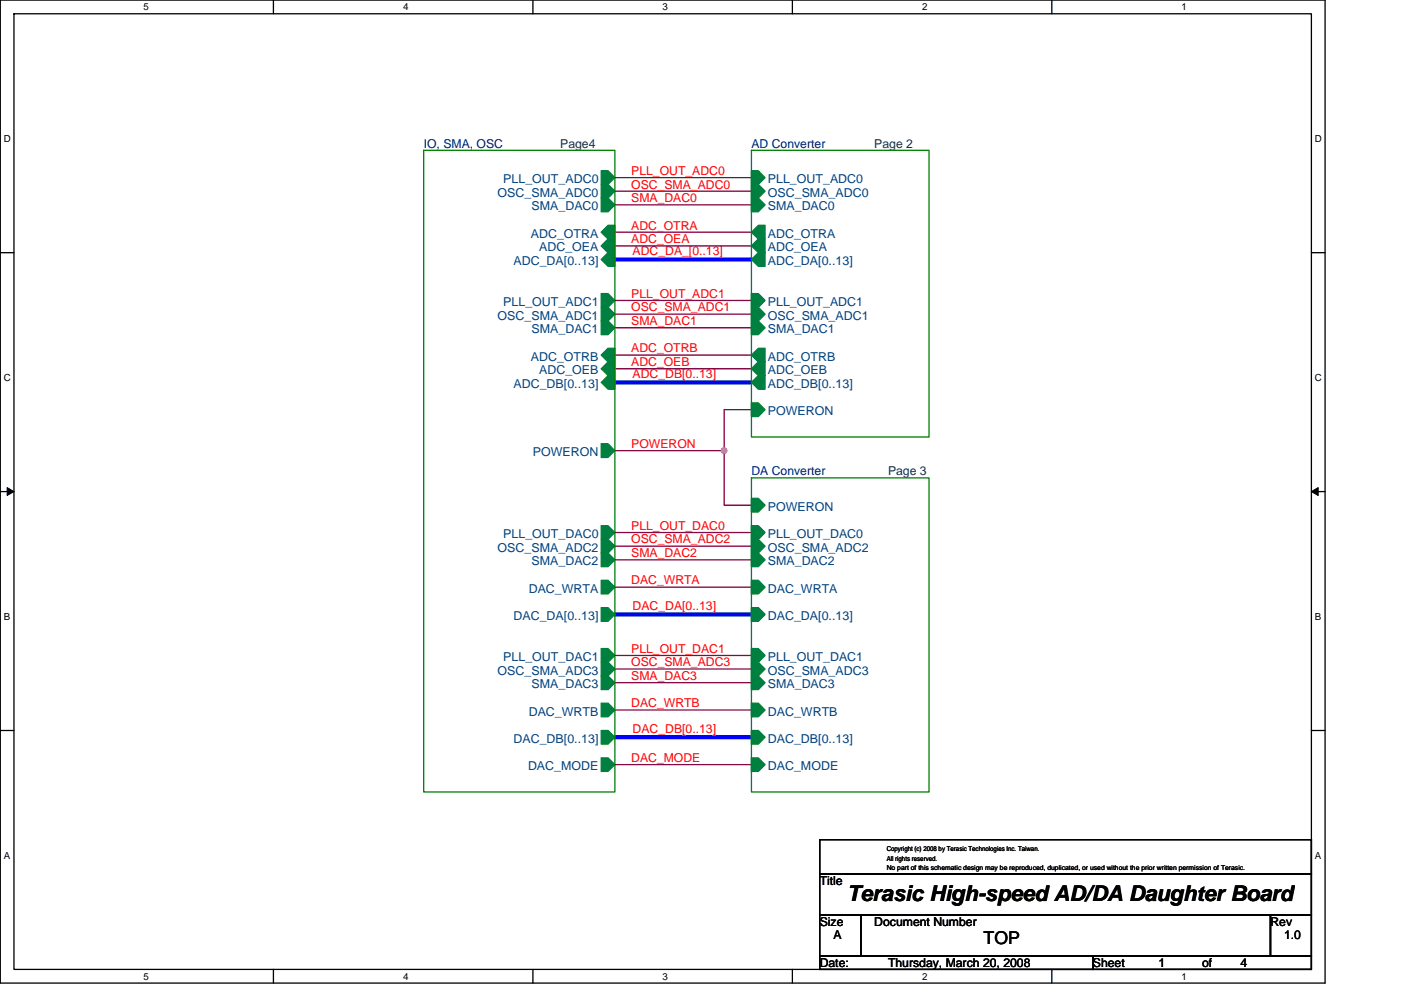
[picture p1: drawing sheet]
<svg xmlns="http://www.w3.org/2000/svg" width="297mm" height="210mm" viewBox="0 0 297 210" stroke-linecap="round" stroke-linejoin="round" font-family="sans-serif">
<path d="M.1 0h280.8v208.5h-280.8zM3 2.9h275v202.7h-275z" fill="none" stroke="#000" stroke-width=".28"/>
<g fill="#fff">
<path d="M30.5 .3h1.1v2.3h-1.1z"/>
<path d="M30.5 205.9h1.1v2.3h-1.1z"/>
</g>
<path d="M58 0v2.9M58 205.6v2.9" fill="none" stroke="#000" stroke-width=".28"/>
<g fill="#fff">
<path d="M85.5 .3h1.1v2.3h-1.1z"/>
<path d="M85.5 205.9h1.1v2.3h-1.1z"/>
</g>
<path d="M113 0v2.9M113 205.6v2.9" fill="none" stroke="#000" stroke-width=".28"/>
<g fill="#fff">
<path d="M140.5 .3h1.1v2.3h-1.1z"/>
<path d="M140.5 205.9h1.1v2.3h-1.1z"/>
</g>
<path d="M168 0v2.9M168 205.6v2.9" fill="none" stroke="#000" stroke-width=".28"/>
<g fill="#fff">
<path d="M195.5 .3h1.2v2.3h-1.2z"/>
<path d="M195.5 205.9h1.2v2.3h-1.2z"/>
</g>
<path d="M223 0v2.9M223 205.6v2.9" fill="none" stroke="#000" stroke-width=".28"/>
<g fill="#fff">
<path d="M250.5 .3h1.2v2.3h-1.2z"/>
<path d="M250.5 205.9h1.2v2.3h-1.2z"/>
<path d="M.8 28.3h1.5v2.3h-1.5z"/>
<path d="M278.8 28.3h1.5v2.3h-1.5z"/>
<path d="M.8 78.9h1.5v2.3h-1.5z"/>
<path d="M278.8 78.9h1.5v2.3h-1.5z"/>
</g>
<path d="M.1 53.6h2.9M278 53.6h2.9" fill="none" stroke="#000" stroke-width=".28"/>
<g fill="#fff">
<path d="M.8 129.6h1.4v2.3h-1.4z"/>
<path d="M278.8 129.6h1.4v2.3h-1.4z"/>
</g>
<path d="M.1 104.3h2.9M278 104.3h2.9" fill="none" stroke="#000" stroke-width=".28"/>
<path d="M1.5 103.4l1.5 .9-1.5 .8zM278 104.3l1.5-.9v1.7z" fill="#000" stroke="#000" stroke-width=".21"/>
<g fill="#fff">
<path d="M.8 180.3h1.4v2.3h-1.4z"/>
<path d="M278.8 180.3h1.4v2.3h-1.4z"/>
</g>
<path d="M.1 154.9h2.9M278 154.9h2.9M173.8 178.1h104.2v7.2h-104.2zM173.8 194h8.7v8.7h-8.7zM173.8 185.3h104.2v8.7h-104.2zM182.5 194h86.9v8.7h-86.9zM269.4 194h8.6v8.7h-8.6zM173.8 202.7h57.9v2.9h-57.9zM231.7 202.7h46.3v2.9h-46.3z" fill="none" stroke="#000" stroke-width=".28"/>
<g fill="none" stroke="#800040" stroke-width=".28">
<path d="M130.4 37.7h28.9M130.4 49.3h28.9M130.4 40.6h28.9M130.4 43.5h28.9M130.4 52.2h28.9M130.4 75.3h28.9M130.4 63.7h28.9M130.4 66.6h28.9M130.4 69.5h28.9M130.4 78.2h28.9M130.4 95.6h23.1M153.5 95.6v11.6h5.8"/>
<path d="M159.3 86.9h-5.8v8.7M130.4 115.8h28.9M130.4 112.9h28.9M130.4 118.7h28.9M130.4 124.5h28.9M130.4 139h28.9M130.4 150.6h28.9M130.4 141.9h28.9M130.4 144.8h28.9M130.4 162.2h28.9"/>
</g>
<path d="M130.4 55h28.9M130.4 81.1h28.9M130.4 130.3h28.9M130.4 156.4h28.9" fill="none" stroke="#00f" stroke-width=".87"/>
<circle cx="153.5" cy="95.6" r=".57" fill="#f0f" stroke="#f0f" stroke-width=".28"/>
<g fill="#008040" stroke="#008040" stroke-width=".28">
<path d="M159.3 81.1l1.5-1.4h1.4v2.8h-1.4z" fill-rule="evenodd"/>
<path d="M159.3 55l1.5-1.4h1.4v2.9h-1.4z" fill-rule="evenodd"/>
<path d="M159.3 42h1.5l1.4 1.5-1.4 1.4h-1.5z" fill-rule="evenodd"/>
<path d="M159.3 68.1h1.5l1.4 1.4-1.4 1.5h-1.5z" fill-rule="evenodd"/>
<path d="M159.3 39.1h1.5l1.4 1.5-1.4 1.4h-1.5z" fill-rule="evenodd"/>
<path d="M159.3 36.2h1.5l1.4 1.5-1.4 1.4h-1.5z" fill-rule="evenodd"/>
<path d="M159.3 65.2h1.5l1.4 1.4-1.4 1.5h-1.5z" fill-rule="evenodd"/>
<path d="M159.3 62.3h1.5l1.4 1.4-1.4 1.5h-1.5z" fill-rule="evenodd"/>
<path d="M159.3 75.3l1.5-1.4h1.4v2.9h-1.4z" fill-rule="evenodd"/>
<path d="M159.3 49.3l1.5-1.5h1.4v2.9h-1.4z" fill-rule="evenodd"/>
<path d="M159.3 85.4h1.5l1.4 1.5-1.4 1.4h-1.5z" fill-rule="evenodd"/>
<path d="M159.3 52.2l1.5-1.5h1.4v2.9h-1.4z" fill-rule="evenodd"/>
<path d="M159.3 78.2l1.5-1.4h1.4v2.9h-1.4z" fill-rule="evenodd"/>
<path d="M159.3 128.9h1.5l1.4 1.4-1.4 1.5h-1.5z" fill-rule="evenodd"/>
<path d="M159.3 154.9h1.5l1.4 1.5-1.4 1.4h-1.5z" fill-rule="evenodd"/>
<path d="M159.3 160.7h1.5l1.4 1.5-1.4 1.4h-1.5z" fill-rule="evenodd"/>
<path d="M159.3 149.1h1.5l1.4 1.5-1.4 1.4h-1.5z" fill-rule="evenodd"/>
<path d="M159.3 123.1h1.5l1.4 1.4-1.4 1.5h-1.5z" fill-rule="evenodd"/>
<path d="M159.3 111.5h1.5l1.4 1.4-1.4 1.5h-1.5z" fill-rule="evenodd"/>
<path d="M159.3 137.6h1.5l1.4 1.4-1.4 1.5h-1.5z" fill-rule="evenodd"/>
<path d="M159.3 117.3h1.5l1.4 1.4-1.4 1.5h-1.5z" fill-rule="evenodd"/>
<path d="M159.3 143.4h1.5l1.4 1.4-1.4 1.5h-1.5z" fill-rule="evenodd"/>
<path d="M159.3 114.4h1.5l1.4 1.4-1.4 1.5h-1.5z" fill-rule="evenodd"/>
<path d="M159.3 140.5h1.5l1.4 1.4-1.4 1.5h-1.5z" fill-rule="evenodd"/>
<path d="M159.3 105.7h1.5l1.4 1.5-1.4 1.4h-1.5z" fill-rule="evenodd"/>
<path d="M127.5 123.1h1.4l1.5 1.4-1.5 1.5h-1.4z" fill-rule="evenodd"/>
<path d="M127.5 149.1h1.4l1.5 1.5-1.5 1.4h-1.4z" fill-rule="evenodd"/>
<path d="M127.5 160.7h1.4l1.5 1.5-1.5 1.4h-1.4z" fill-rule="evenodd"/>
<path d="M127.5 111.5h1.4l1.5 1.4-1.5 1.5h-1.4z" fill-rule="evenodd"/>
<path d="M127.5 137.6h1.4l1.5 1.4-1.5 1.5h-1.4z" fill-rule="evenodd"/>
<path d="M127.5 42h1.4l1.5 1.5-1.5 1.4h-1.4z" fill-rule="evenodd"/>
<path d="M127.5 36.2h1.4l1.5 1.5-1.5 1.4h-1.4z" fill-rule="evenodd"/>
<path d="M127.5 68.1h1.4l1.5 1.4-1.5 1.5h-1.4z" fill-rule="evenodd"/>
<path d="M127.5 39.1h1.4l1.5 1.5-1.5 1.4h-1.4z" fill-rule="evenodd"/>
<path d="M127.5 62.3h1.4l1.5 1.4-1.5 1.5h-1.4z" fill-rule="evenodd"/>
<path d="M127.5 117.3h1.4l1.5 1.4-1.5 1.5h-1.4z" fill-rule="evenodd"/>
<path d="M127.5 65.2h1.4l1.5 1.4-1.5 1.5h-1.4z" fill-rule="evenodd"/>
<path d="M127.5 143.4h1.4l1.5 1.4-1.5 1.5h-1.4z" fill-rule="evenodd"/>
<path d="M127.5 114.4h1.4l1.5 1.4-1.5 1.5h-1.4z" fill-rule="evenodd"/>
<path d="M127.5 140.5h1.4l1.5 1.4-1.5 1.5h-1.4z" fill-rule="evenodd"/>
<path d="M127.5 81.1l1.4-1.4h1.5v2.8h-1.5z" fill-rule="evenodd"/>
<path d="M127.5 154.9h1.4l1.5 1.5-1.5 1.4h-1.4z" fill-rule="evenodd"/>
<path d="M127.5 55l1.4-1.4h1.5v2.9h-1.5z" fill-rule="evenodd"/>
<path d="M127.5 128.9h1.4l1.5 1.4-1.5 1.5h-1.4z" fill-rule="evenodd"/>
<path d="M127.5 75.3l1.4-1.4h1.5v2.9h-1.5z" fill-rule="evenodd"/>
<path d="M127.5 49.3l1.4-1.5h1.5v2.9h-1.5z" fill-rule="evenodd"/>
<path d="M127.5 94.1h1.4l1.5 1.5-1.5 1.4h-1.4z" fill-rule="evenodd"/>
<path d="M127.5 52.2l1.4-1.5h1.5v2.9h-1.5z" fill-rule="evenodd"/>
<path d="M127.5 78.2l1.4-1.4h1.5v2.9h-1.5z" fill-rule="evenodd"/>
</g>
<path d="M89.8 31.9h40.6v136.1h-40.6zM159.3 31.9h37.7v60.8h-37.7zM159.3 101.4h37.7v66.6h-37.7z" fill="none" stroke="#008000" stroke-width=".28"/>
<text font-size="4.6" x="179.6" y="191.1">Terasic High-speed AD/DA Daughter Board</text>
<text font-size="3.7" x="208.6" y="200.3">TOP</text>
<g font-size="2.6" fill="#000080">
<text x="89.8" y="31.3">IO, SMA, OSC</text>
<text x="159.3" y="31.3">AD Converter</text>
<text x="159.3" y="100.8">DA Converter</text>
</g>
<g font-size="2.6" fill="#004040">
<text x="118.8" y="31.3">Page4</text>
<text x="185.4" y="31.3">Page 2</text>
<text x="188.3" y="100.8">Page 3</text>
</g>
<g font-size="2.6" fill="#004080">
<text x="105.5" y="41.7">OSC_SMA_ADC0</text>
<text x="106.7" y="38.8">PLL_OUT_ADC0</text>
<text x="162.8" y="41.7">OSC_SMA_ADC0</text>
<text x="162.8" y="38.8">PLL_OUT_ADC0</text>
<text x="112.7" y="44.6">SMA_DAC0</text>
<text x="162.8" y="44.6">SMA_DAC0</text>
<text x="112.5" y="50.4">ADC_OTRA</text>
<text x="114.3" y="53.3">ADC_OEA</text>
<text x="162.8" y="50.4">ADC_OTRA</text>
<text x="162.8" y="53.3">ADC_OEA</text>
<text x="108.9" y="56.2">ADC_DA[0..13]</text>
<text x="162.8" y="56.2">ADC_DA[0..13]</text>
<text x="106.7" y="64.9">PLL_OUT_ADC1</text>
<text x="162.8" y="64.9">PLL_OUT_ADC1</text>
<text x="105.5" y="67.8">OSC_SMA_ADC1</text>
<text x="112.7" y="70.7">SMA_DAC1</text>
<text x="162.8" y="70.7">SMA_DAC1</text>
<text x="162.8" y="67.8">OSC_SMA_ADC1</text>
<text x="112.5" y="76.5">ADC_OTRB</text>
<text x="162.8" y="76.5">ADC_OTRB</text>
<text x="108.9" y="82.3">ADC_DB[0..13]</text>
<text x="114.3" y="79.4">ADC_OEB</text>
<text x="162.8" y="82.3">ADC_DB[0..13]</text>
<text x="162.8" y="79.4">ADC_OEB</text>
<text x="162.8" y="88.1">POWERON</text>
<text x="113" y="96.8">POWERON</text>
<text x="162.8" y="108.3">POWERON</text>
<text x="105.5" y="117">OSC_SMA_ADC2</text>
<text x="106.7" y="114.1">PLL_OUT_DAC0</text>
<text x="112.7" y="119.9">SMA_DAC2</text>
<text x="162.8" y="114.1">PLL_OUT_DAC0</text>
<text x="162.8" y="119.9">SMA_DAC2</text>
<text x="162.8" y="117">OSC_SMA_ADC2</text>
<text x="112.1" y="125.7">DAC_WRTA</text>
<text x="162.8" y="125.7">DAC_WRTA</text>
<text x="108.9" y="131.5">DAC_DA[0..13]</text>
<text x="162.8" y="131.5">DAC_DA[0..13]</text>
<text x="105.5" y="143.1">OSC_SMA_ADC3</text>
<text x="106.7" y="140.2">PLL_OUT_DAC1</text>
<text x="162.8" y="140.2">PLL_OUT_DAC1</text>
<text x="162.8" y="143.1">OSC_SMA_ADC3</text>
<text x="112.7" y="146">SMA_DAC3</text>
<text x="162.8" y="146">SMA_DAC3</text>
<text x="112.1" y="151.8">DAC_WRTB</text>
<text x="162.8" y="151.8">DAC_WRTB</text>
<text x="108.9" y="157.5">DAC_DB[0..13]</text>
<text x="162.8" y="157.5">DAC_DB[0..13]</text>
<text x="111.9" y="163.3">DAC_MODE</text>
<text x="162.8" y="163.3">DAC_MODE</text>
</g>
<g font-size="2.6" fill="#f00">
<text x="133.8" y="37.1">PLL_OUT_ADC0</text>
<text x="133.8" y="40">OSC_SMA_ADC0</text>
<text x="133.8" y="42.9">SMA_DAC0</text>
<text x="133.8" y="48.7">ADC_OTRA</text>
<text x="133.8" y="51.6">ADC_OEA</text>
<text x="134.1" y="54.2">ADC_DA_[0..13]</text>
<text x="133.8" y="63.2">PLL_OUT_ADC1</text>
<text x="133.8" y="66.1">OSC_SMA_ADC1</text>
<text x="133.8" y="68.9">SMA_DAC1</text>
<text x="133.8" y="74.7">ADC_OTRB</text>
<text x="133.8" y="77.6">ADC_OEB</text>
<text x="134.1" y="80.2">ADC_DB[0..13]</text>
<text x="133.8" y="95">POWERON</text>
<text x="133.8" y="112.4">PLL_OUT_DAC0</text>
<text x="133.8" y="115.3">OSC_SMA_ADC2</text>
<text x="133.8" y="118.2">SMA_DAC2</text>
<text x="133.8" y="124">DAC_WRTA</text>
<text x="134.1" y="129.5">DAC_DA[0..13]</text>
<text x="133.8" y="141.3">OSC_SMA_ADC3</text>
<text x="133.8" y="138.5">PLL_OUT_DAC1</text>
<text x="133.8" y="144.2">SMA_DAC3</text>
<text x="133.8" y="150">DAC_WRTB</text>
<text x="134.1" y="155.5">DAC_DB[0..13]</text>
<text x="133.8" y="161.6">DAC_MODE</text>
</g>
<g font-size="2.6">
<text x="173.8" y="187.7">Title</text>
<text x="173.8" y="196.4">Size</text>
<text x="185.4" y="196.4">Document Number</text>
<text x="269.4" y="196.4">Rev</text>
<text x="176.7" y="199.3">A</text>
<text x="272.2" y="199.3">1.0</text>
<text x="173.8" y="205">Date:</text>
<text x="188.3" y="205">Thursday, March 20, 2008</text>
<text x="231.7" y="205">Sheet</text>
<text x="245.6" y="205">1</text>
<text x="254.9" y="205">of</text>
<text x="263" y="205">4</text>
</g>
<g font-size="2.1">
<text x="30.5" y="2.2">5</text>
<text x="85.5" y="2.2">4</text>
<text x="140.5" y="2.2">3</text>
<text x="195.5" y="2.2">2</text>
<text x="250.5" y="2.2">1</text>
<text x=".8" y="30.1">D</text>
<text x="278.8" y="30.1">D</text>
<text x=".8" y="80.8">C</text>
<text x="278.8" y="80.8">C</text>
<text x=".8" y="131.4">B</text>
<text x="278.8" y="131.4">B</text>
<text x=".8" y="182.1">A</text>
<text x="278.8" y="182.1">A</text>
<text x="30.5" y="207.8">5</text>
<text x="85.5" y="207.8">4</text>
<text x="140.5" y="207.8">3</text>
<text x="195.5" y="207.8">2</text>
<text x="250.5" y="207.8">1</text>
</g>
<g font-size="1.4">
<text x="188" y="180.6">Copyright (c) 2008 by Terasic Technologies Inc. Taiwan.</text>
<text x="188" y="184.6">No part of this schematic design may be reproduced, duplicated, or used without the prior written permission of Terasic.</text>
<text x="188" y="182.6">All rights reserved.</text>
</g>
</svg>
